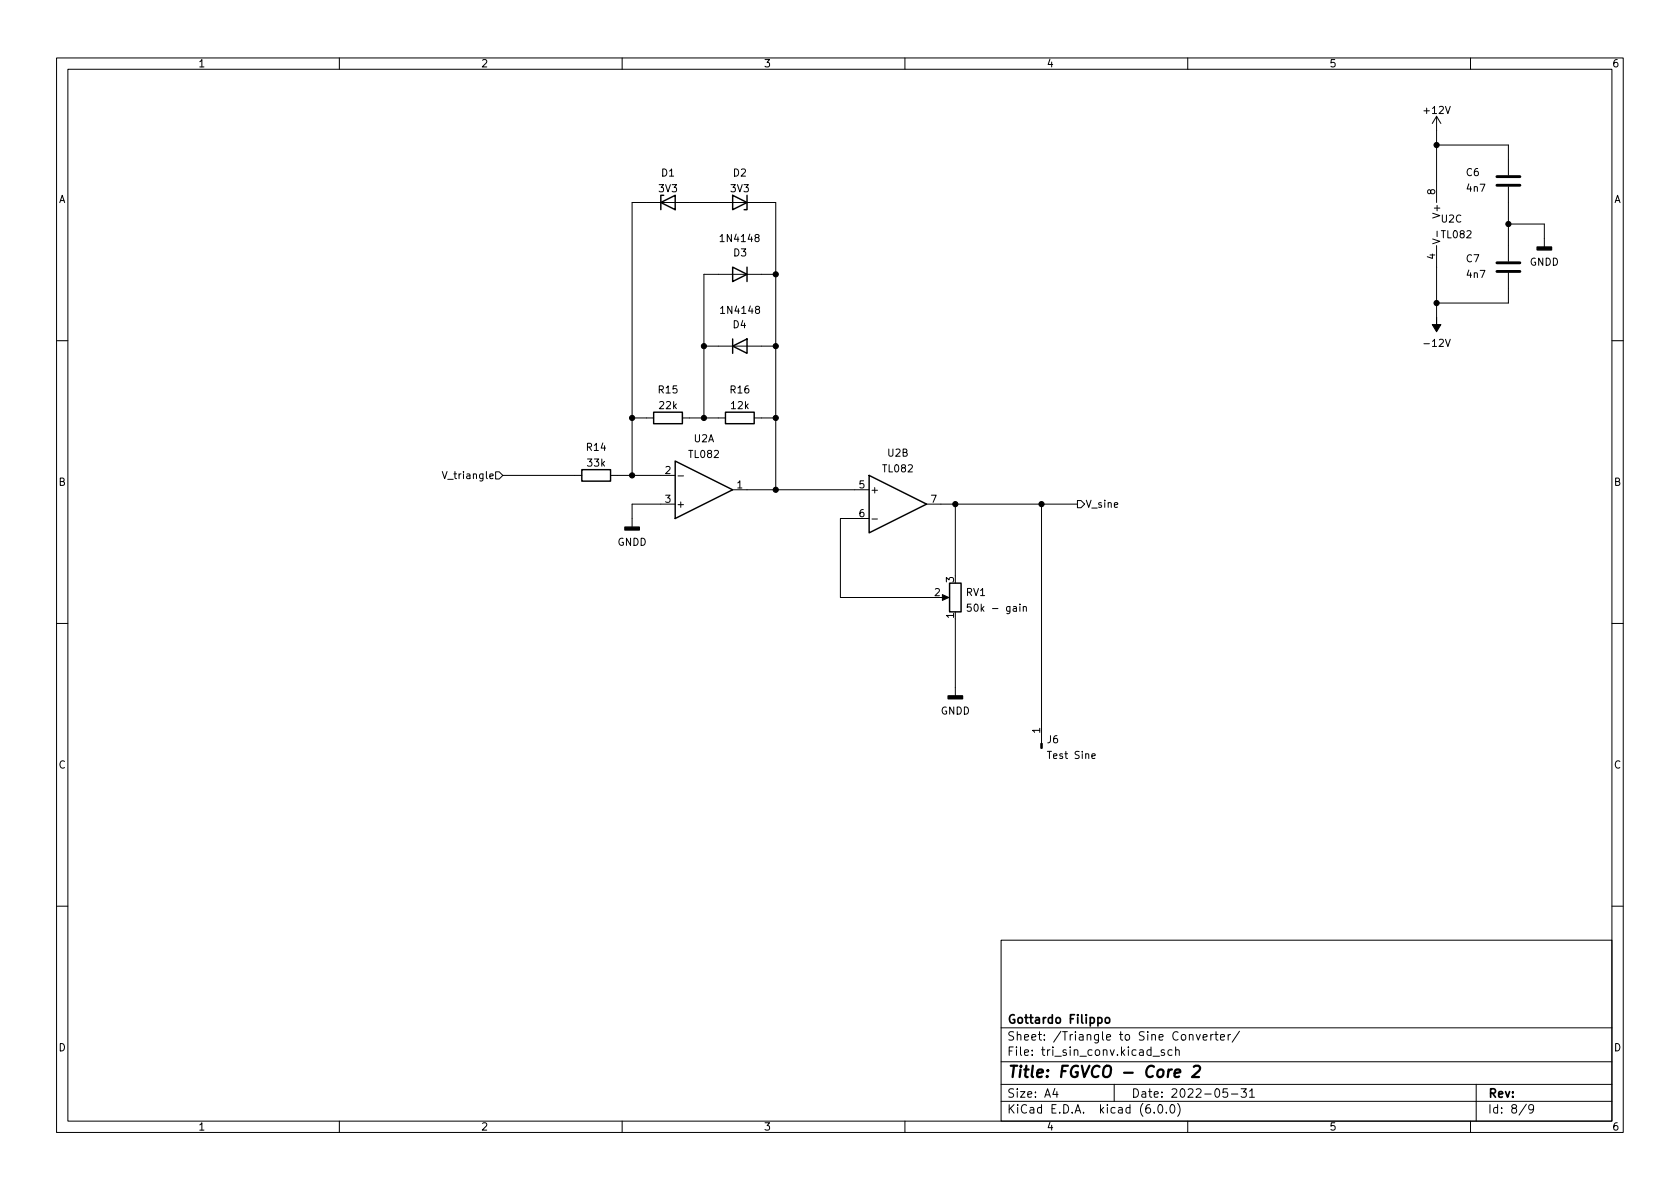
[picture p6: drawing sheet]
<svg xmlns="http://www.w3.org/2000/svg" width="297mm" height="210mm" viewBox="0 0 297 210" stroke-linecap="round" stroke-linejoin="round" font-family="sans-serif">
<g fill="none" stroke="#000" stroke-width=".18">
<path d="M10 10.2h277v190.1h-277zM12 12.2h273v186.1h-273zM60 10.2v2M110 10.2v2M160 10.2v2M210 10.2v2M260 10.2v2M254 25.6h12.7v5.4M254 20.6v15.2M254 20.6l-.8 1.2M254 20.6l.8 1.2M266.7 33v13.2"/>
<path d="M266.7 39.6h6.3v4.1M137.2 48.5h-12.7v25.4M253.3 42.3l1.3 .4-1.3 .4M254 43.4v12.7M254.1 40.9v.9M266.7 48.3v5.3h-12.7M10 60.2h2M111.8 73.9h3.8M120.6 73.9h7.7M124.5 61.2h12.7M133.3 73.9h3.9M285 60.2h2"/>
<path d="M78.2 83.4l.4 1.2 .4-1.2M87.6 83.4h.7l.6 .7-.6 .6h-.7zM88.9 84.1h14M107.9 84.1h11.5M111.8 84.1v-48.3h25.4v50.8M119.4 89.1h-7.6v4.1M119.9 84.2h1M129.5 86.6h24.2M153.7 91.7h-5.1v14h16.5M154.2 91.8h.9M163.8 89.1h26.7M168.9 89.1v12.7"/>
<path d="M184.1 89.1v42.4M190.5 88.5h.6l.7 .6-.7 .7h-.6zM10 110.2h2M166.4 105.7h1M168.9 109.5v13.6M171.7 106.8h-.6l-.1 .6 .2-.1 .4 .1 .1 .2v.4l-.2 .1-.5-.1M180.9 107.4l.2-.1h.3l.1 .8M180.9 107.3v.8M285 110.2h2M193.1 133.7l.6-.1-.1-.3h-.4l-.1 .2v.6h.5M10 160.2h2M177 166.3h108v32h-108z"/>
<path d="M285 160.2h2M60 198.3v2M110 198.3v2M160 198.3v2M177 194.8h108M177 191.8h108M177 187.8h108M177 181.8h108M186.5 192.5l-.4 1h1M186.9 193v1M197 191.8v3M203.9 186.8h1.1"/>
<path d="M204.1 196.7v.1M204.9 195.4l.2-.1a.81 .81 0 0 1 .6 .7 .81 .81 0 0 1-.3 .8h-.2a.81 .81 0 0 1-.6-.6 .81 .81 0 0 1 .3-.8zM205.9 185.7l-.4-.1-.2 .2 .1 .3 .5 .1v.4h-.6M206.2 196.7v.1M207.1 195.4l.1-.1a.81 .81 0 0 1 .6 .7 .81 .81 0 0 1-.3 .8h-.1a.81 .81 0 0 1-.6-.6 .81 .81 0 0 1 .3-.8zM207.2 185.7l-.4-.1-.3 .3v.4l.1 .3h.6M207.9 185.8l.2-.2 .3 .1 .1 .9M207.9 185.1v1.5M208.2 195.1a1.72 1.72 0 0 1 0 2.3M210 198.3v2M210.3 183.1l.2-.2 .4 .1v.9M211.5 182.9l.4 1 .3-1"/>
<path d="M212.7 183.4l.7-.1v-.3l-.5-.1-.2 .2 .1 .8h.6M214.1 182.9v1M214.5 182.9l-.3 .1-.1 .2M214.8 182.9h.6M215 182.4v1.3l.4 .2M215.8 183.4l.7-.1-.1-.3-.4-.1-.2 .2 .1 .8h.5M217 192.5h-.7l-.1 .7 .2-.1 .5 .1 .2 .2-.1 .5-.2 .1-.6-.1M217.1 182.9v1M217.6 182.9l-.3 .1-.2 .2M217.7 193.5h1.2M219.1 182.4l-1.2 1.9M219.4 192.5h1l-.5 .6 .4 .1v.7l-.2 .1h-.5l-.2-.1"/>
<path d="M220.9 193l.5-.5v1.5M220.9 194h.9M260 198.3v2M261 191.8v6.5M269.9 195.3l-1.3 1.9M271.2 196l-.3 .3h-.3l-.3-.3 .1-.6 .5-.1 .2 .2a.99 .99 0 0 1-.4 1.3h-.3"/>
</g>
<path d="M207.7 189.8l1-.2-.1-.4-.5-.1-.4 .3v1l.2 .1 .6-.1M211.1 188.7l.3-.2h.5a.45 .45 0 0 1 .3 .5l-.2 .3-1.2 1.2h1.2" fill="none" stroke="#000" stroke-width=".4"/>
<path d="M195.5 180.1l.2-.2 .4 .2 .1 .5-.1 .3h-.4l-.2-.1z" fill="none" stroke="#000" stroke-width=".3"/>
<path d="M264.7 32.8h4M264.7 31.2h4M264.7 48h4M264.7 46.5h4" fill="none" stroke="#000" stroke-width=".51"/>
<g fill="none" stroke="#000" stroke-width=".25">
<path d="M116.8 35.8l2.6-1.3v2.6zM117.3 34.5h-.5v2.6M129.5 34.5l2.6 1.3-2.6 1.3zM132.1 34.5v2.6h-.5M129.5 47.2l2.6 1.3-2.6 1.3zM129.5 59.9v2.6M132.1 47.2v2.6M115.6 72.9h5v2h-5zM128.3 72.9h5v2h-5zM129.5 61.2l2.6-1.3v2.6zM102.9 83.1h5v2h-5zM119.4 81.5l10.1 5.1-10.1 5.1z"/>
<path d="M153.7 84.1l10.1 5-10.1 5.1zM167.9 103.1h2v5.1h-2z"/>
</g>
<g fill="#000" stroke="#000" stroke-width=".18">
<path d="M254 56.1v1.3h.8l-.8 1.3-.8-1.3h.8zM166.6 105.2l1.2 .5-1.2 .5zM184 131.5h.3v.8h-.3z"/>
<circle cx="254" cy="25.6" r=".46"/>
<circle cx="266.7" cy="39.6" r=".46"/>
<circle cx="137.2" cy="48.5" r=".46"/>
<circle cx="254" cy="53.6" r=".46"/>
<circle cx="111.8" cy="73.9" r=".46"/>
<circle cx="124.5" cy="61.2" r=".46"/>
<circle cx="124.5" cy="73.9" r=".46"/>
<circle cx="137.2" cy="73.9" r=".46"/>
<circle cx="137.2" cy="61.2" r=".46"/>
<circle cx="111.8" cy="84.1" r=".46"/>
<circle cx="137.2" cy="86.6" r=".46"/>
<circle cx="168.9" cy="89.1" r=".46"/>
<circle cx="184.1" cy="89.1" r=".46"/>
</g>
<path d="M271.8 43.7h2.5v.5h-2.5zM110.5 93.2h2.5v.5h-2.5zM167.6 123.1h2.6v.5h-2.6z" fill="#000" stroke="#000" stroke-width=".25"/>
<text font-size="2.8" x="178" y="190.6">Title: FGVCO - Core 2</text>
<g font-size="2.1">
<text x="178" y="184">Sheet: /Triangle to Sine Converter/</text>
<text x="178" y="181">Gottardo Filippo</text>
<text x="178" y="186.7">File: tri_sin_conv.kicad_sch</text>
<text x="178" y="196.9">KiCad E.D.A. kicad (6.0.0)</text>
<text x="178" y="194.1">Size: A4</text>
<text x="200" y="194.1">Date: 2022-05-31</text>
<text x="263" y="194.1">Rev:</text>
<text x="263" y="196.9">Id: 8/9</text>
</g>
<g font-size="1.8">
<text x="35" y="11.9">1</text>
<text x="85" y="11.9">2</text>
<text x="135" y="11.9">3</text>
<text x="185" y="11.9">4</text>
<text x="235" y="11.9">5</text>
<text x="285" y="11.9">6</text>
<text x="251.9" y="20.1">+12V</text>
<text x="10.3" y="35.9">A</text>
<text x="116.5" y="34">3V3</text>
<text x="117" y="31.2">D1</text>
<text x="129.2" y="34">3V3</text>
<text x="129.7" y="31.2">D2</text>
<text x="253.7" y="34.4" transform="rotate(-90 253.7 34.4)">8</text>
<text x="259.3" y="31.1">C6</text>
<text x="259.4" y="33.9">4n7</text>
<text x="285.3" y="35.9">A</text>
<text x="254.6" y="38.1" transform="rotate(-90 254.6 38.1)">V+</text>
<text x="254.9" y="39.3">U2C</text>
<text x="127.7" y="42.8">1N4148</text>
<text x="129.7" y="45.3">D3</text>
<text x="253.7" y="45.8" transform="rotate(-90 253.7 45.8)">4</text>
<text x="255" y="42.1">TL082</text>
<text x="259.3" y="46.4">C7</text>
<text x="270.4" y="47">GNDD</text>
<text x="259.4" y="49.1">4n7</text>
<text x="127.8" y="55.5">1N4148</text>
<text x="129.6" y="58">D4</text>
<text x="252.1" y="61.3">-12V</text>
<text x="116.5" y="69.6">R15</text>
<text x="129.2" y="69.6">R16</text>
<text x="116.6" y="72.3">22k</text>
<text x="129.3" y="72.3">12k</text>
<text x="103.8" y="79.7">R14</text>
<text x="103.9" y="82.5">33k</text>
<text x="117.6" y="83.8">2</text>
<text x="121.9" y="81">TL082</text>
<text x="122.7" y="78.2">U2A</text>
<text x="156.2" y="83.5">TL082</text>
<text x="157" y="80.7">U2B</text>
<text x="10.3" y="85.9">B</text>
<text x="79" y="84.7">V_triangle</text>
<text x="117.6" y="88.9">3</text>
<text x="119.5" y="89.8">+</text>
<text x="130.3" y="86.4">1</text>
<text x="151.9" y="86.4">5</text>
<text x="153.8" y="87.2">+</text>
<text x="164.6" y="88.9">7</text>
<text x="191.9" y="89.8">V_sine</text>
<text x="285.3" y="85.9">B</text>
<text x="151.9" y="91.4">6</text>
<text x="109.2" y="96.5">GNDD</text>
<text x="165.2" y="105.4">2</text>
<text x="168.7" y="103" transform="rotate(-90 168.7 103)">3</text>
<text x="170.8" y="105.4">RV1</text>
<text x="168.7" y="109.3" transform="rotate(-90 168.7 109.3)">1</text>
<text x="172.2" y="108.2">50k - gain</text>
<text x="166.3" y="126.3">GNDD</text>
<text x="183.9" y="129.6" transform="rotate(-90 183.9 129.6)">1</text>
<text x="185.2" y="131.4">J6</text>
<text x="10.3" y="135.9">C</text>
<text x="185.6" y="134.2">Test Sine</text>
<text x="285.3" y="135.9">C</text>
<text x="10.3" y="185.9">D</text>
<text x="285.3" y="185.9">D</text>
<text x="35" y="199.9">1</text>
<text x="85" y="199.9">2</text>
<text x="135" y="199.9">3</text>
<text x="185" y="199.9">4</text>
<text x="235" y="199.9">5</text>
<text x="285" y="199.9">6</text>
</g>
</svg>
